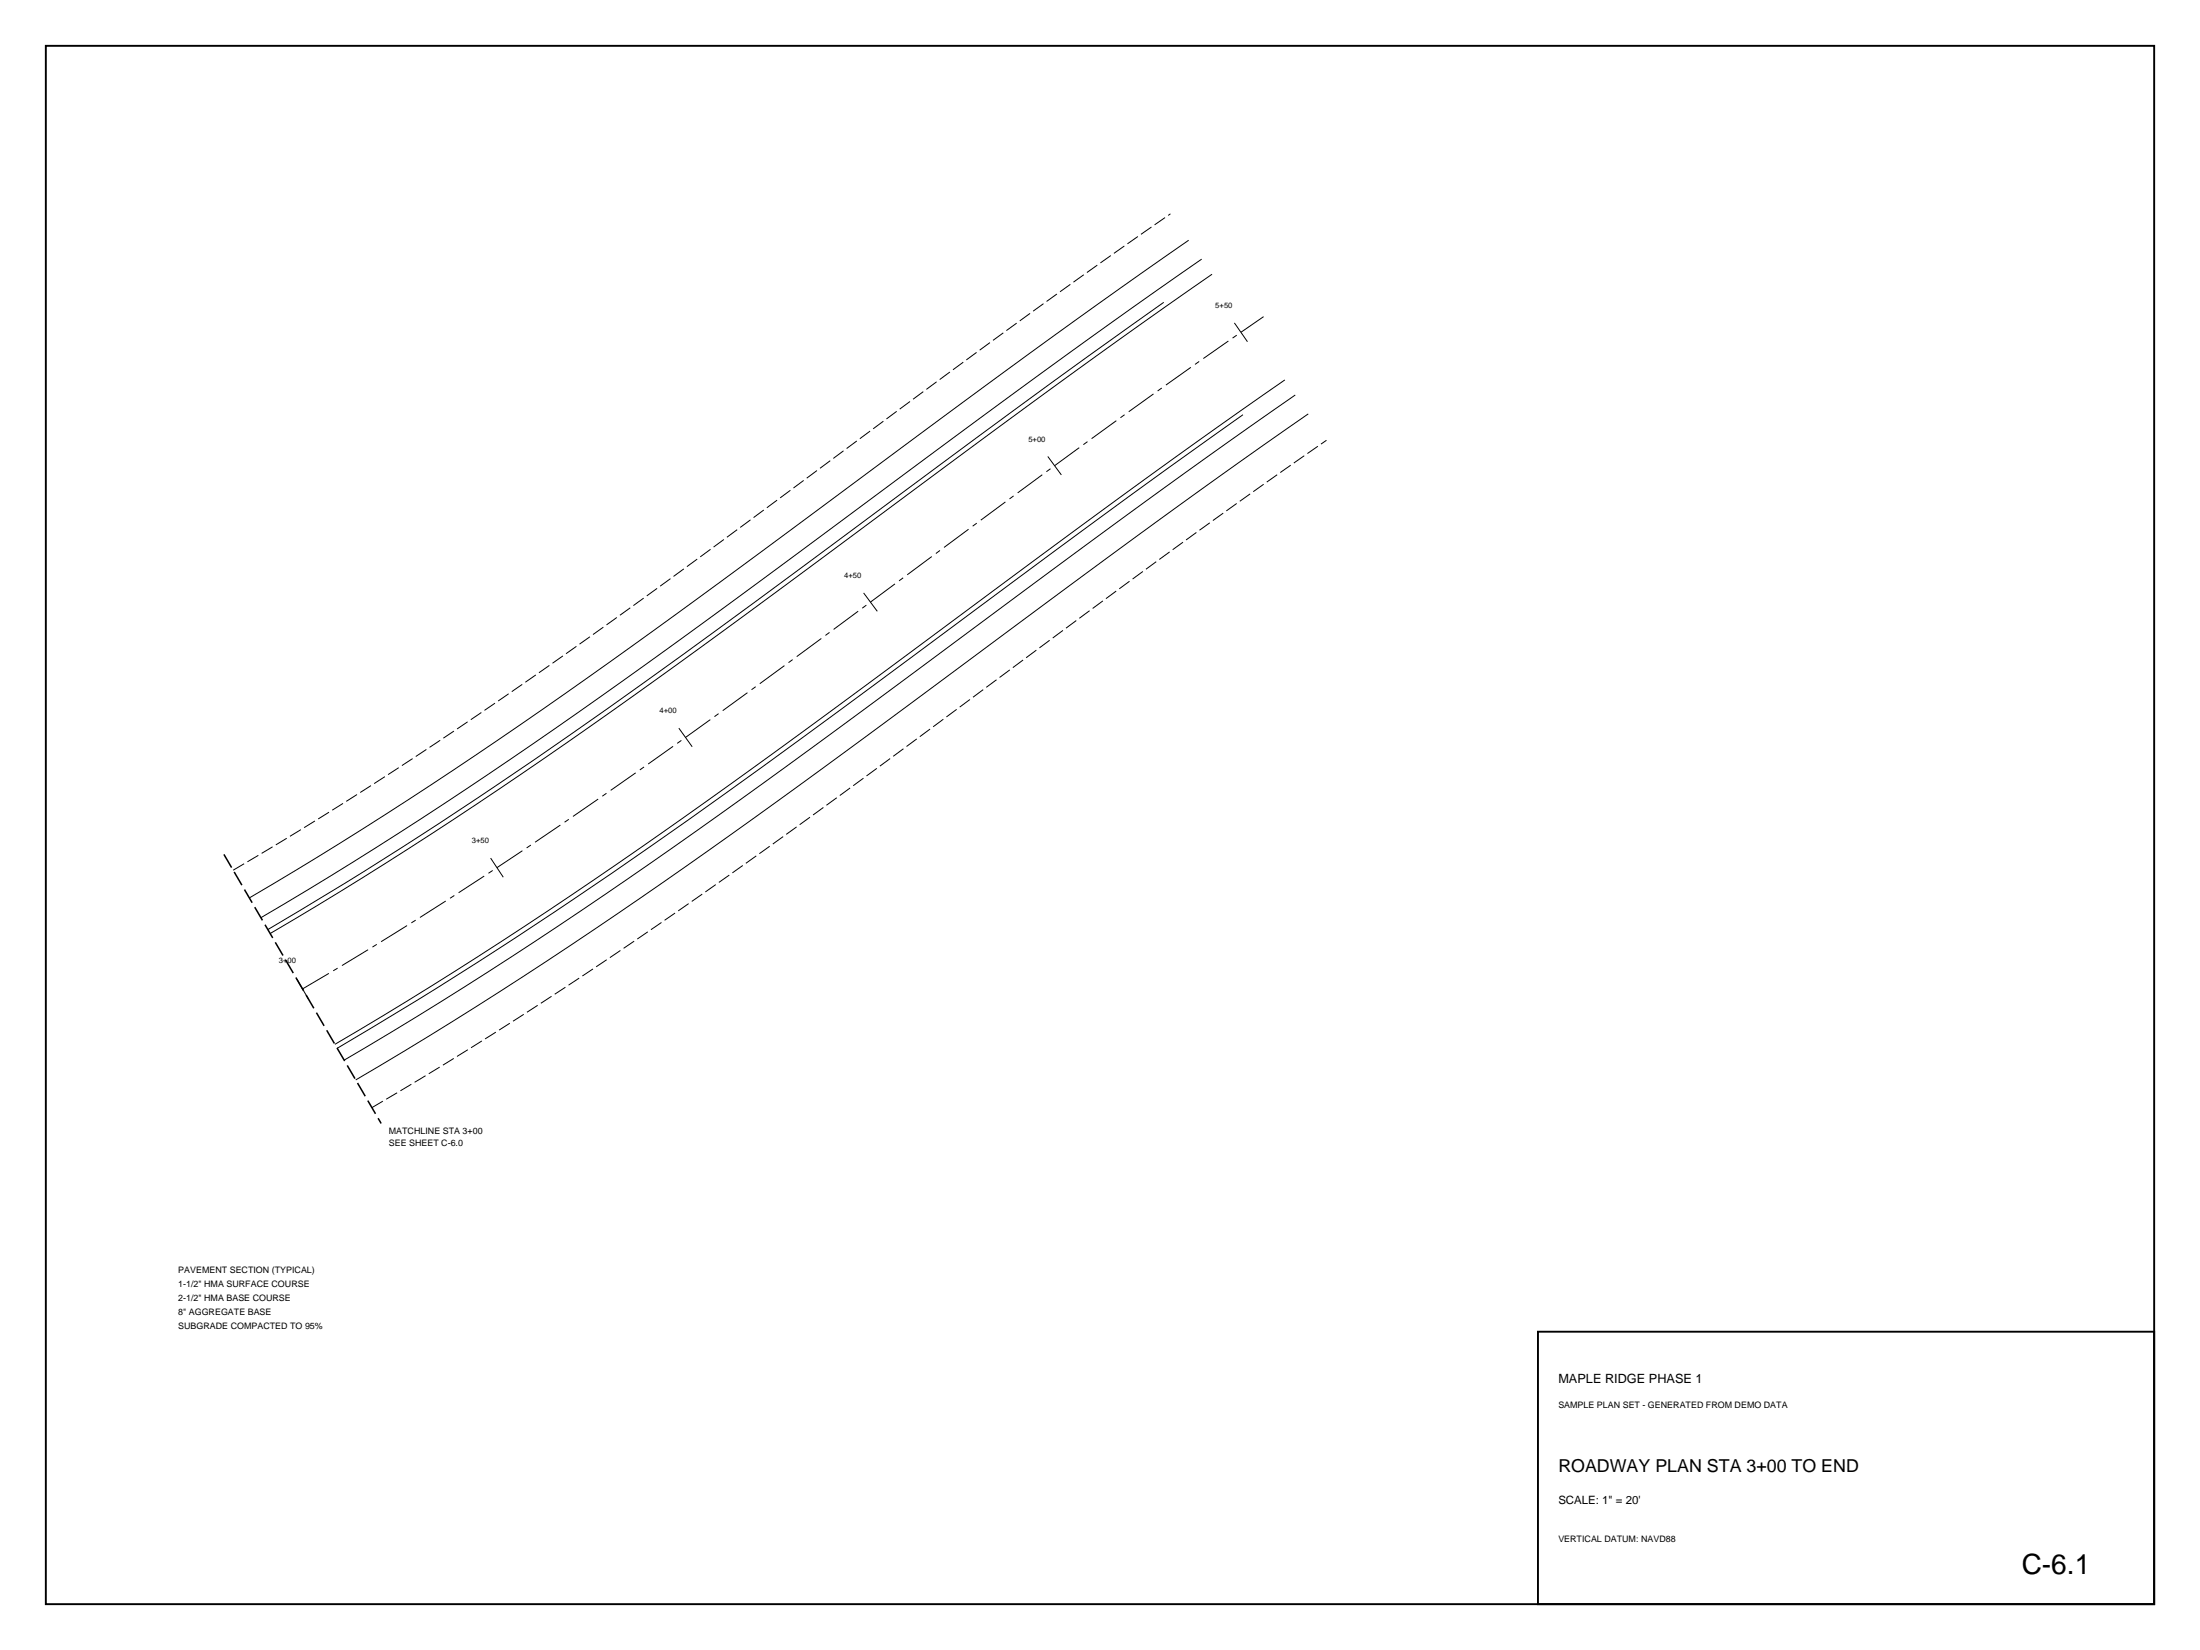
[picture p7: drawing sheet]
<svg xmlns="http://www.w3.org/2000/svg" width="610mm" height="457mm" viewBox="0 0 610 457" stroke-linecap="round" stroke-linejoin="round" font-family="sans-serif">
<path d="M12.7 12.7h584.2v431.8h-584.2zM426.2 369h170.7v75.5h-170.7z" fill="none" stroke="#000" stroke-width=".53"/>
<g fill="none" stroke="#000" stroke-width=".28">
<path d="M329.4 66.6a2875.2 2875.2 0 0 0-81.2 58.6l-12.2 9.1a2533.9 2533.9 0 0 1-116.5 83.1 1116.9 1116.9 0 0 1-50.4 31.4M333 71.8a2869.2 2869.2 0 0 0-81 58.5l-12.2 9.1a2539.8 2539.8 0 0 1-116.8 83.3 1123.3 1123.3 0 0 1-50.7 31.6M335.8 76l-37.6 26.7-55.4 40.8a2544.4 2544.4 0 0 1-117 83.5 1128.3 1128.3 0 0 1-50.9 31.7M322.5 83.8l-41.6 29.9-82.9 61.3-37.1 26.6-22 15.1-22.2 14.7-21.1 13.3-21.4 12.9M340.4 94.5l-7 4.8M342 89.5l3.7 5.2M342.7 92.9l-1.2 .8M350.1 87.7l-6.3 4.4M309.3 116.6l-6.8 4.9M311.6 114.9l-1.1 .8M319.6 109.2l-6.8 4.9M321.9 107.5l-1.1 .8"/>
<path d="M330 101.8l-6.9 4.9M332.3 100.2l-1.2 .8M344.4 114.9l-40.9 29.5-83 61.4-37.8 27-22.4 15.5-22.9 15.1-21.8 13.8-22.2 13.3M356 105.3l-36.9 26.2-55.1 40.5a2577 2577 0 0 1-118.6 84.7 1164 1164 0 0 1-52.6 32.7M358.9 109.5l-36.9 26.1-54.9 40.5a2581.7 2581.7 0 0 1-118.9 84.8 1169.2 1169.2 0 0 1-52.8 32.9M362.5 114.7l-36.7 26-54.9 40.5a2587.6 2587.6 0 0 1-119.2 85 1175.5 1175.5 0 0 1-53.1 33M278.6 139.1l-6.8 5M280.9 137.4l-1.2 .8M288.8 131.5l-6.8 5.1M290.3 126.5l3.8 5.1M291.1 129.9l-1.2 .8M299.1 124l-6.9 5"/>
<path d="M301.3 122.4l-1.1 .8M258.2 154.2l-6.8 5.1M260.5 152.5l-1.2 .9M268.4 146.6l-6.8 5.1M270.6 145l-1.1 .8M227.6 176.9l-6.8 5M229.9 175.2l-1.2 .9M237.8 169.4l-6.8 5M239.3 164.3l3.8 5.1M240.1 167.7l-1.2 .8M248 161.8l-6.8 5M250.3 160.1l-1.2 .9"/>
<path d="M196.8 199.4l-6.8 4.9M199.1 197.7l-1.1 .9M207.1 191.9l-6.8 5M209.4 190.3l-1.2 .8M217.4 184.4l-6.9 5M219.6 182.8l-1.1 .8M168.1 219.8l-1.2 .8M176.1 214.1l-6.9 4.9M178.5 212.5l-1.2 .8M186.5 206.8l-6.9 4.9M188.1 201.8l3.7 5.1M188.8 205.2l-1.1 .8"/>
<path d="M136 237.8l3.5 5.3M144.8 235.7l-7.1 4.7M147.1 234.2l-1.2 .7M155.3 228.6l-7 4.8M157.6 227l-1.2 .8M165.7 221.4l-6.9 4.8M112.8 256.5l-7.2 4.4M115.2 255l-1.2 .7M123.5 249.7l-7.1 4.5M125.9 248.1l-1.2 .8M134.2 242.8l-7.1 4.6M136.5 241.2l-1.2 .8"/>
<path d="M82.2 271.3l3.2 5.5M91.1 269.7l-7.3 4.3M93.5 268.3l-1.2 .7M102 263.2l-7.2 4.3M104.4 261.7l-1.2 .7"/>
</g>
<path d="M64.6 241.1a1440.1 1440.1 0 0 0 123.4-82.4l85.8-63.4a2295.6 2295.6 0 0 1 50.5-36M103.1 306.9a1514.9 1514.9 0 0 0 129.9-86.7l91.9-67.9 24.4-17.5 18.2-12.8" fill="none" stroke="#000" stroke-width=".28" stroke-dasharray="3.5 1.1" stroke-linecap="butt"/>
<path d="M62 236.7l43.6 74.6" fill="none" stroke="#000" stroke-width=".42" stroke-dasharray="4.2 1.4" stroke-linecap="butt"/>
<text font-size="7.8" x="560.2" y="436">C-6.1</text>
<text font-size="4.9" x="431.8" y="407.8">ROADWAY PLAN STA 3+00 TO END</text>
<text font-size="3.5" x="431.8" y="383.1">MAPLE RIDGE PHASE 1</text>
<text font-size="3.2" x="431.8" y="416.6">SCALE: 1&quot; = 20'</text>
<g font-size="2.5">
<text x="107.7" y="314.1">MATCHLINE STA 3+00</text>
<text x="107.7" y="317.7">SEE SHEET C-6.0</text>
<text x="49.4" y="352.8">PAVEMENT SECTION (TYPICAL)</text>
<text x="49.4" y="356.7">1-1/2&quot; HMA SURFACE COURSE</text>
<text x="49.4" y="360.5">2-1/2&quot; HMA BASE COURSE</text>
<text x="49.4" y="364.4">8&quot; AGGREGATE BASE</text>
<text x="49.4" y="368.3">SUBGRADE COMPACTED TO 95%</text>
<text x="431.8" y="390.2">SAMPLE PLAN SET - GENERATED FROM DEMO DATA</text>
<text x="431.8" y="427.2">VERTICAL DATUM: NAVD88</text>
</g>
<g font-size="2.1">
<text x="336.8" y="85.3">5+50</text>
<text x="284.9" y="122.4">5+00</text>
<text x="233.9" y="160.2">4+50</text>
<text x="182.8" y="197.6">4+00</text>
<text x="130.8" y="233.5">3+50</text>
<text x="77.3" y="266.9">3+00</text>
</g>
</svg>
